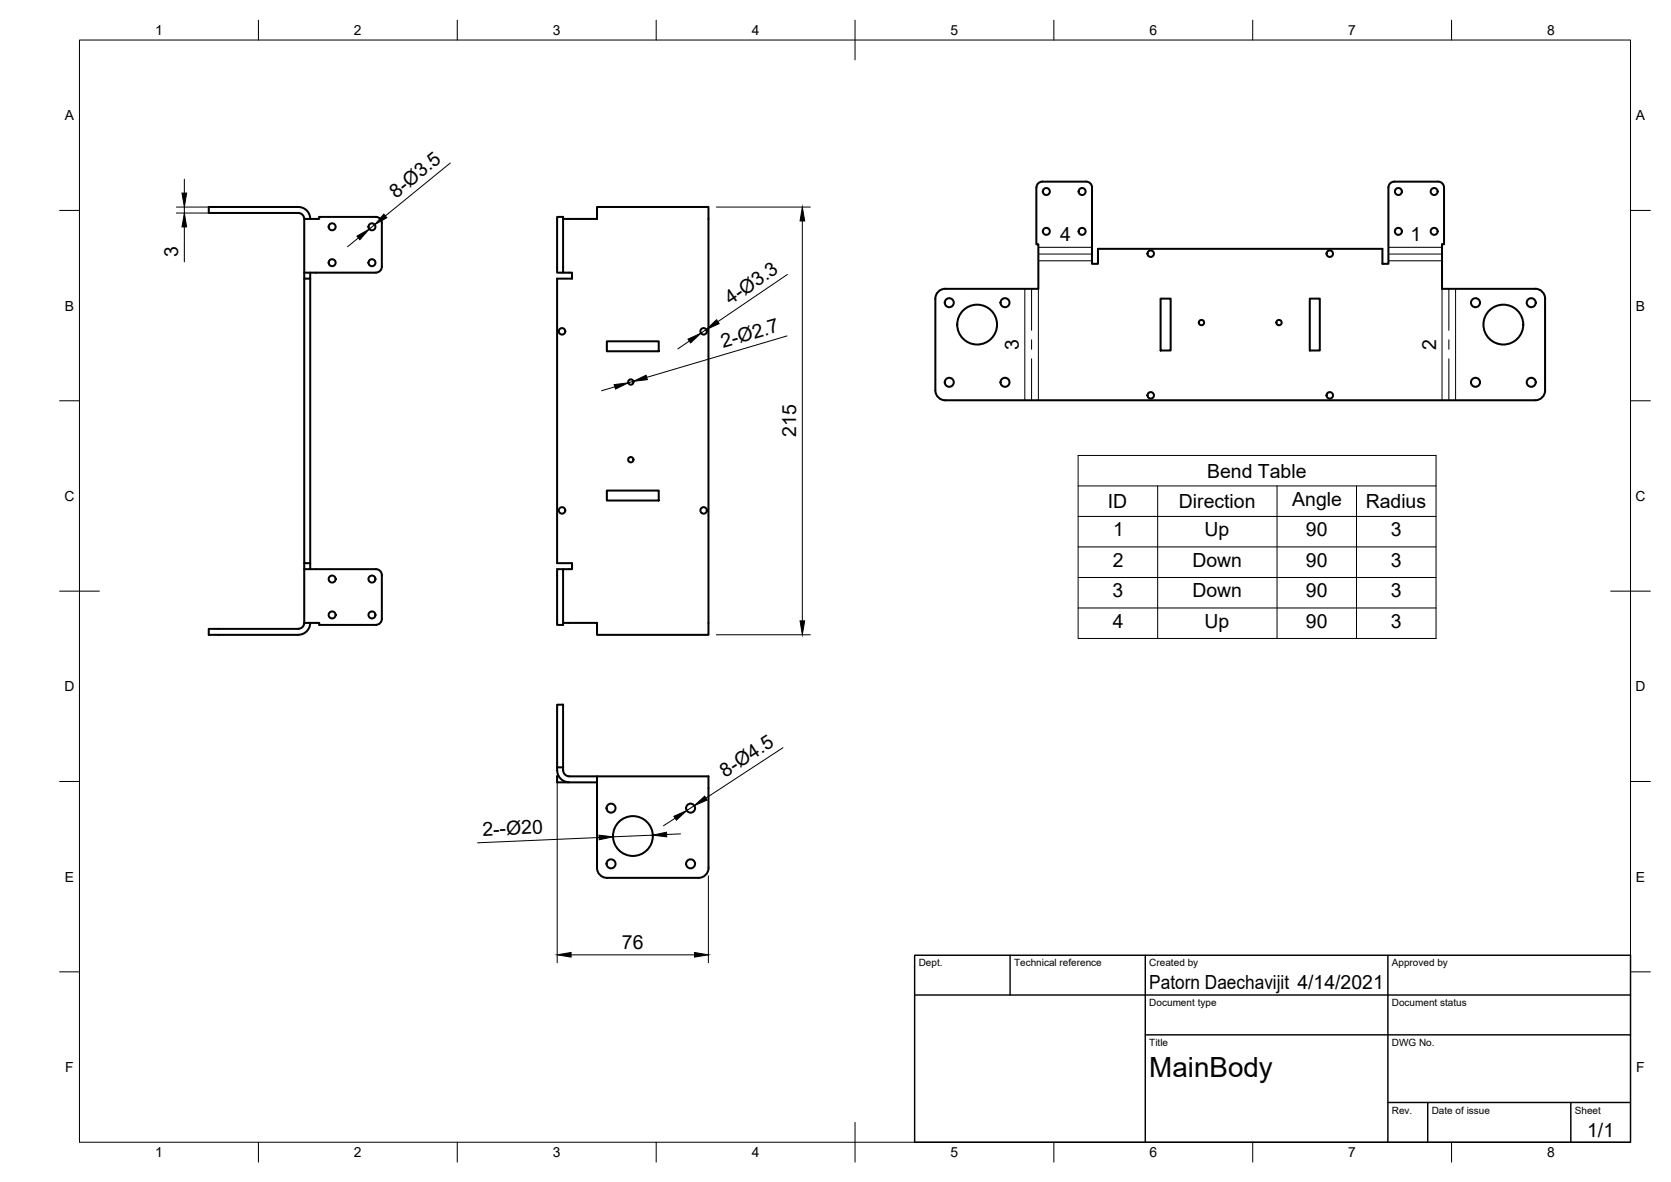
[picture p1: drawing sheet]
<svg xmlns="http://www.w3.org/2000/svg" width="420mm" height="297mm" viewBox="0 0 420 297" stroke-linecap="round" stroke-linejoin="round" font-family="sans-serif">
<!-- layer: Visible -->
<g fill="none" stroke="#000" stroke-width=".51">
<path d="M76.5 55a1.49 1.49 0 0 0-1.5-1.5h-22.5v-1.5h22.5a2.99 2.99 0 0 1 3 3M94.5 54.5h-14.2v.5h-3.8v13.5h18M94.5 54.5a1.49 1.49 0 0 1 1.5 1.5v11a1.49 1.49 0 0 1-1.5 1.5M140.1 54.5h1.5v14h-1.5zM141.6 55h8.5v-3h28v107.5h-28v-3h-8.5M260.6 47.1v14.3h.5v11.2h-23.4M262.1 45.6h11M262.1 45.6a1.49 1.49 0 0 0-1.5 1.5M273.1 45.6a1.46 1.46 0 0 1 1.5 1.5v19.2h1.5v-3.8h71.5v3.8h1.5v-19.2a1.49 1.49 0 0 1 1.5-1.5h11a1.49 1.49 0 0 1 1.5 1.5v14.3h-.5v11.2h23.4M76.5 68.5v1.5h1.5v-1.5M76.5 70v71.5h1.5v-71.5M141.6 68.5h2.2v1.5h-3.7v71.5h3.7v1.5h-2.2"/>
<path d="M237.7 72.6a2.51 2.51 0 0 0-2.5 2.5v23a2.51 2.51 0 0 0 2.5 2.5h148.3a2.51 2.51 0 0 0 2.5-2.5M291.8 75h2.5v13.1h-2.5zM329.3 75h2.6v13.1h-2.6zM386 72.6a2.51 2.51 0 0 1 2.5 2.5M388.5 75.1v23M152.6 85.8h13v2.5h-13zM152.6 123.3h13v2.5h-13zM76.5 141.5v15M76.5 156.5h3.8v.5h14.2M76.5 143h18M76.5 156.5a1.52 1.52 0 0 1-1.5 1.5h-22.5v1.5h22.5a3 3 0 0 0 3-3M78 141.5v1.5"/>
<path d="M94.5 143a1.49 1.49 0 0 1 1.5 1.5v11a1.49 1.49 0 0 1-1.5 1.5M140.1 143h1.5v14h-1.5zM140.1 192.8v.8M140.1 193.6a2.99 2.99 0 0 0 3 3M140.5 195.1h-.4v1.5h10M141.6 192.8h-1.5v-15.7h1.5v16.5M141.6 193.6a1.49 1.49 0 0 0 1.5 1.5M143.1 195.1h35v23a2.47 2.47 0 0 1-2.4 2.5h-23.1a2.51 2.51 0 0 1-2.5-2.5v-23"/>
<circle cx="83.5" cy="57" r=".88"/>
<circle cx="93.5" cy="57" r=".88"/>
<circle cx="263.1" cy="48.1" r=".88"/>
<circle cx="263.1" cy="58.1" r=".88"/>
<circle cx="272.1" cy="48.1" r=".88"/>
<circle cx="272.1" cy="58.1" r=".88"/>
<circle cx="351.6" cy="58.1" r=".88"/>
<circle cx="351.6" cy="48.1" r=".88"/>
<circle cx="360.6" cy="48.1" r=".88"/>
<circle cx="360.6" cy="58.1" r=".88"/>
<circle cx="83.5" cy="66" r=".88"/>
<circle cx="93.5" cy="66" r=".88"/>
<circle cx="238.7" cy="76.1" r="1.13"/>
<circle cx="252.7" cy="76.1" r="1.13"/>
<circle cx="289.3" cy="63.8" r=".81"/>
<circle cx="334.4" cy="63.8" r=".81"/>
<circle cx="371" cy="76.1" r="1.13"/>
<circle cx="385" cy="76.1" r="1.13"/>
<circle cx="141.3" cy="83.3" r=".81"/>
<circle cx="158.6" cy="96" r=".67"/>
<circle cx="176.9" cy="83.3" r=".81"/>
<circle cx="238.7" cy="96.1" r="1.13"/>
<circle cx="245.7" cy="81.6" r="5"/>
<circle cx="252.7" cy="96.1" r="1.13"/>
<circle cx="289.3" cy="99.4" r=".81"/>
<circle cx="302.1" cy="81.1" r=".67"/>
<circle cx="321.6" cy="81.1" r=".67"/>
<circle cx="334.4" cy="99.4" r=".81"/>
<circle cx="371" cy="96.1" r="1.13"/>
<circle cx="378" cy="81.6" r="5"/>
<circle cx="385" cy="96.1" r="1.13"/>
<circle cx="158.6" cy="115.5" r=".67"/>
<circle cx="141.3" cy="128.3" r=".81"/>
<circle cx="176.9" cy="128.3" r=".81"/>
<circle cx="83.5" cy="154.5" r=".88"/>
<circle cx="83.5" cy="145.5" r=".88"/>
<circle cx="93.5" cy="145.5" r=".88"/>
<circle cx="93.5" cy="154.5" r=".88"/>
<circle cx="153.6" cy="217.1" r="1.13"/>
<circle cx="153.6" cy="203.1" r="1.13"/>
<circle cx="159.1" cy="210.1" r="5"/>
<circle cx="173.6" cy="217.1" r="1.13"/>
<circle cx="173.6" cy="203.1" r="1.13"/>
</g>
<!-- layer: Center Lines -->
<path d="M259.4 72.6v10.4M261.1 63.8h13.5M349.1 63.8h13.5M364.3 72.6v10.4M259.4 85.4v2.4M259.4 90.2v10.4M364.3 85.4v2.4M364.3 90.2v10.4" fill="none" stroke="#000" stroke-width=".25"/>
<!-- layer: Visible Narrow -->
<path d="M257.7 72.6v28M261.1 62.2h13.5M261.1 65.5h13.5M261.1 72.6v28M349.1 62.2h13.5M349.1 65.5h13.5M362.6 72.6v28M366 72.6v28" fill="none" stroke="#000" stroke-width=".25"/>
<!-- layer: Border -->
<g fill="none" stroke="#000" stroke-width=".25">
<path d="M20 10.1h390v276.9h-390zM65 5.1v5M115 5.1v5M165 5.1v5M215 5.1v10M265 5.1v5M315 5.1v5M365 5.1v5M15 52.9h5M410 52.9h5M15 100.7h5M410 100.7h5"/>
<path d="M15 148.6h10M405 148.6h10M15 196.4h5M410 196.4h5M15 244.2h5M410 244.2h5M65 287v5M115 287v5M165 287v5M215 282.1v9.9M265 287v5M315 287v5"/>
<path d="M365 287v5"/>
</g>
<!-- layer: TitleBlock -->
<path d="M230 240.1h180v46.9h-180zM230 250h180M254 240.1v9.9M288 240.1v46.9M349 240.1v46.9M288 260.1h122M349 277.1h61M359 277.1v9.9M395 277.1v9.9" fill="none" stroke="#000" stroke-width=".36"/>
<!-- layer: BOM -->
<path d="M271.1 114.5h90v46h-90zM271.1 122.1h90M271.1 129.8h90M271.1 137.4h90M291.1 122.1v38.4M321.1 122.1v38.4M341.1 122.1v38.4M271.1 145.1h90M271.1 152.8h90" fill="none" stroke="#000" stroke-width=".25"/>
<!-- layer: Dimensions -->
<g fill="none" stroke="#000" stroke-width=".25">
<path d="M44.3 52h8.7M44.3 53.5h8.7M46.4 45v3.5M46.4 52v1.5M46.4 57v8.8M90.1 59.8l-2.7 2.2M94.2 56.5l-1.4 1.1M113.2 41l-16.3 13.3M180.1 52h23.7M201.7 55.5v100.5M198 69l-17.5 11.8M154.6 97.2l-3.3 1"/>
<path d="M159.3 95.8l-1.3 .4M173.3 85.7l-2.9 2M177.6 82.8l-1.4 .9M197.9 84.4l-35.3 10.4M180.1 159.5h23.7M140.1 194.8v47.1M196.9 187.9l-19.4 12.7M150.6 210.5l-30.5 1.3M164.1 209.9l-10 .4M169.8 205.6l-3 1.9M171.1 209.6l-3.5 .1M174.6 202.5l-1.9 1.2"/>
<path d="M143.6 240h31M178.1 220.1v21.8"/>
</g>
<g fill="#000" stroke="#000" stroke-width=".25">
<path d="M45.8 48.5h1.1l-.5 3.5zM46.4 53.5l.5 3.5h-1.1zM89.7 59.3l3.1-1.7-2.3 2.6zM96.5 53.8l.8 .9-3.1 1.8zM201.7 52l.6 3.5h-1.1zM154.4 96.7l3.6-.5-3.2 1.6zM159.3 95.8l3.2-1.5 .3 1.1zM173 85.2l3.2-1.5-2.5 2.5zM177.6 82.8l2.6-2.4 .6 .9zM201.2 156h1.1l-.6 3.5zM150.6 209.9l3.5 .4-3.4 .7zM164.1 209.9l3.5-.8v1.2z"/>
<path d="M169.4 205.1l3.3-1.4-2.6 2.4zM174.6 202.5l2.6-2.4 .6 .9zM140.1 240l3.5-.6v1.1zM174.6 239.4l3.5 .6-3.5 .5z"/>
</g>
<text font-size="7" x="289" y="270.6">MainBody</text>
<g font-size="4.9">
<text x="99.6" y="50" transform="rotate(-39 99.6 50)">8-Ø3.5</text>
<text x="44.8" y="64.5" transform="rotate(-90 44.8 64.5)">3</text>
<text x="266.6" y="60.6">4</text>
<text x="354.7" y="60.6">1</text>
<text x="183.7" y="76.7" transform="rotate(-34 183.7 76.7)">4-Ø3.3</text>
<text x="181.9" y="87.4" transform="rotate(-16 181.9 87.4)">2-Ø2.7</text>
<text x="256.1" y="87.9" transform="rotate(-90 256.1 87.9)">3</text>
<text x="361.1" y="87.9" transform="rotate(-90 361.1 87.9)">2</text>
<text x="200.2" y="109.8" transform="rotate(-90 200.2 109.8)">215</text>
<text x="303.5" y="120">Bend Table</text>
<text x="278.6" y="127.7">ID</text>
<text x="296.4" y="127.7">Direction</text>
<text x="324.9" y="127.2">Angle</text>
<text x="343.4" y="127.7">Radius</text>
<text x="279.9" y="134.8">1</text>
<text x="302.9" y="134.8">Up</text>
<text x="328.4" y="134.8">90</text>
<text x="349.7" y="134.8">3</text>
<text x="279.8" y="142.5">2</text>
<text x="299.8" y="142.5">Down</text>
<text x="328.4" y="142.5">90</text>
<text x="349.7" y="142.5">3</text>
<text x="279.7" y="150.1">3</text>
<text x="299.8" y="150.1">Down</text>
<text x="328.4" y="150.1">90</text>
<text x="349.7" y="150.1">3</text>
<text x="279.8" y="157.8">4</text>
<text x="302.9" y="157.8">Up</text>
<text x="328.4" y="157.8">90</text>
<text x="349.7" y="157.8">3</text>
<text x="182.4" y="195.4" transform="rotate(-33 182.4 195.4)">8-Ø4.5</text>
<text x="121.4" y="210.1" transform="rotate(-3 121.4 210.1)">2--Ø20</text>
<text x="156.4" y="238.4">76</text>
<text x="289" y="248.5">Patorn Daechavijit 4/14/2021</text>
<text x="399.1" y="285.7">1/1</text>
</g>
<g font-size="3.5">
<text x="39" y="8.8">1</text>
<text x="89" y="8.8">2</text>
<text x="139" y="8.8">3</text>
<text x="189" y="8.8">4</text>
<text x="239" y="8.8">5</text>
<text x="289" y="8.8">6</text>
<text x="339" y="8.8">7</text>
<text x="389" y="8.8">8</text>
<text x="16.3" y="30.2">A</text>
<text x="411.3" y="30.2">A</text>
<text x="16.3" y="78">B</text>
<text x="411.3" y="78">B</text>
<text x="16.2" y="125.9">C</text>
<text x="411.2" y="125.9">C</text>
<text x="16.2" y="173.7">D</text>
<text x="411.2" y="173.7">D</text>
<text x="16.3" y="221.6">E</text>
<text x="411.3" y="221.6">E</text>
<text x="16.4" y="269.4">F</text>
<text x="411.4" y="269.4">F</text>
<text x="39" y="290.8">1</text>
<text x="89" y="290.8">2</text>
<text x="139" y="290.8">3</text>
<text x="189" y="290.8">4</text>
<text x="239" y="290.8">5</text>
<text x="289" y="290.8">6</text>
<text x="339" y="290.8">7</text>
<text x="389" y="290.8">8</text>
</g>
<g font-size="2.5">
<text x="231" y="242.9">Dept.</text>
<text x="255" y="242.9">Technical reference</text>
<text x="289" y="242.9">Created by</text>
<text x="350" y="242.9">Approved by</text>
<text x="289" y="252.8">Document type</text>
<text x="350" y="252.8">Document status</text>
<text x="289" y="262.9">Title</text>
<text x="350" y="262.9">DWG No.</text>
<text x="350" y="279.9">Rev.</text>
<text x="360" y="279.9">Date of issue</text>
<text x="396" y="279.9">Sheet</text>
</g>
</svg>
